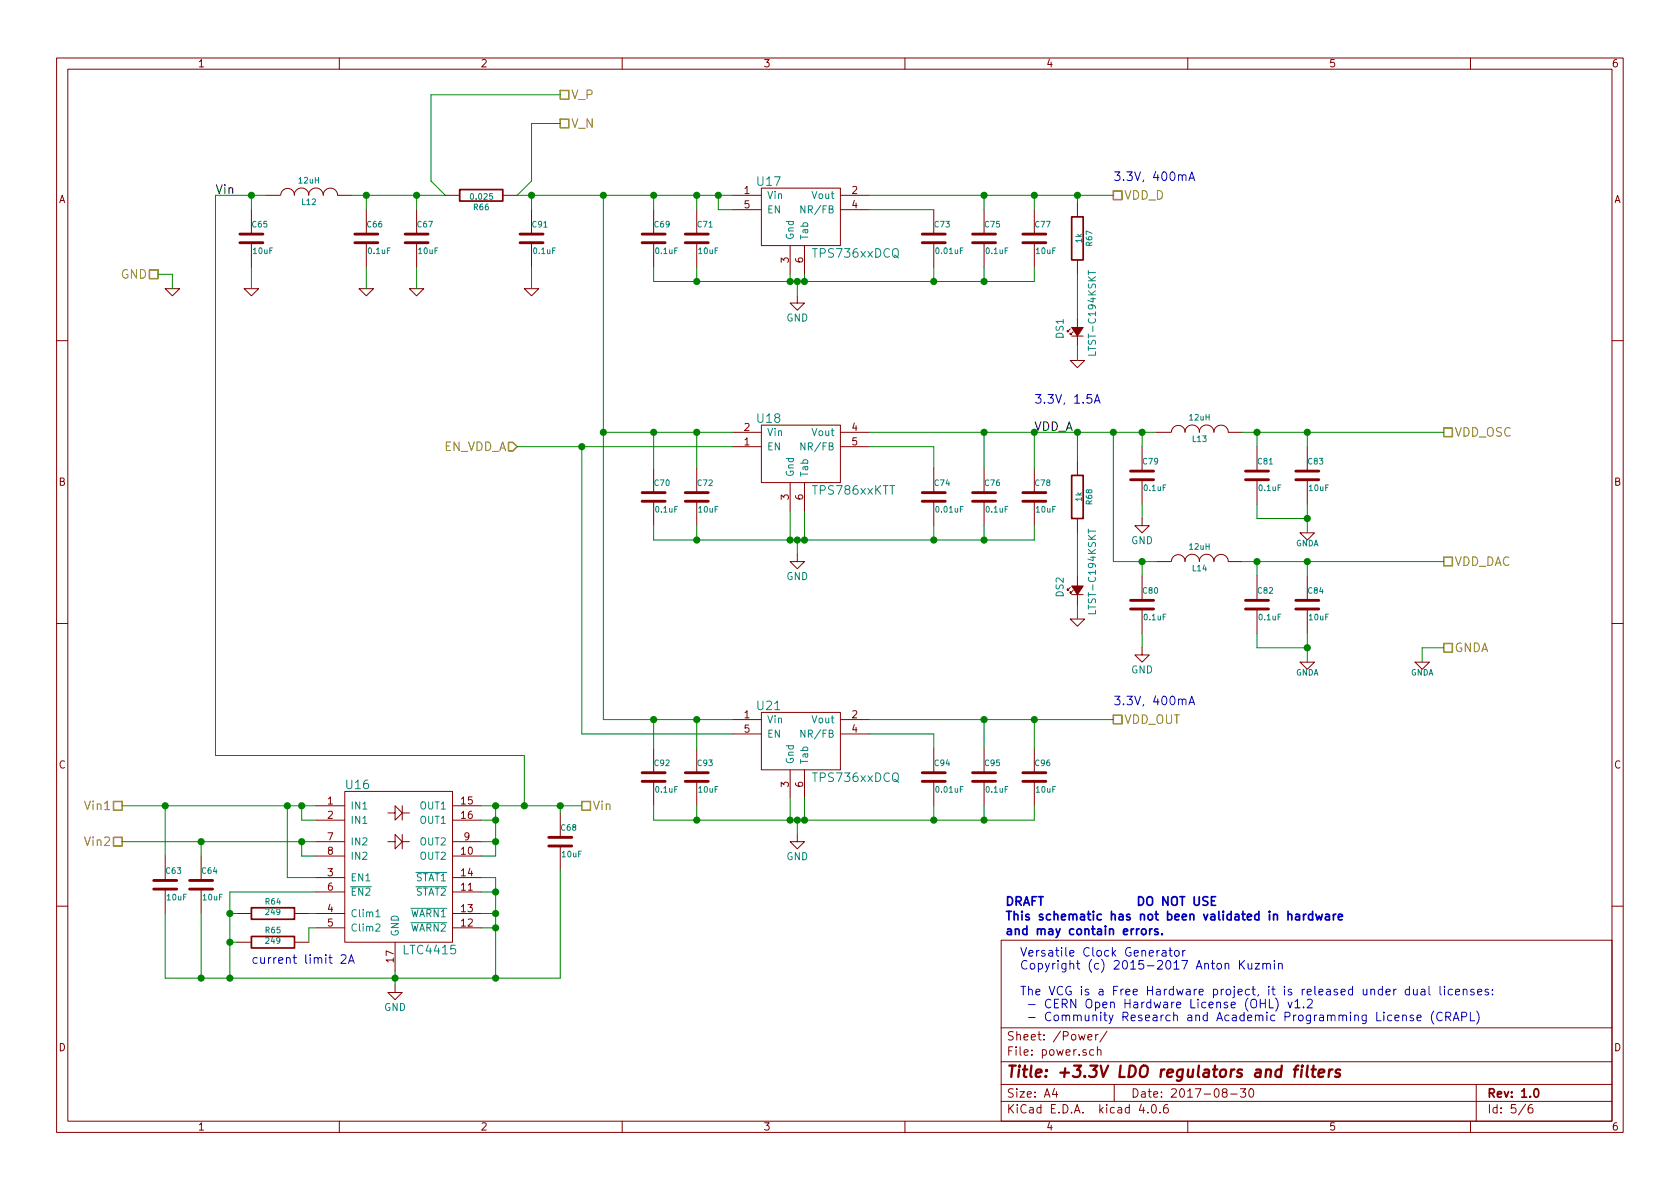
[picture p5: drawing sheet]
EESchema Schematic File Version 2
LIBS:vcg-rescue
LIBS:vcg
LIBS:power
LIBS:device
LIBS:transistors
LIBS:conn
LIBS:linear
LIBS:regul
LIBS:74xx
LIBS:cmos4000
LIBS:adc-dac
LIBS:memory
LIBS:xilinx
LIBS:microcontrollers
LIBS:dsp
LIBS:microchip
LIBS:analog_switches
LIBS:motorola
LIBS:texas
LIBS:intel
LIBS:audio
LIBS:interface
LIBS:digital-audio
LIBS:philips
LIBS:display
LIBS:cypress
LIBS:siliconi
LIBS:opto
LIBS:atmel
LIBS:contrib
LIBS:valves
LIBS:vcg-cache
EELAYER 25 0
EELAYER END
$Descr A4 11693 8268
encoding utf-8
Sheet 5 6
Title "+3.3V LDO regulators and filters"
Date "2017-08-30"
Rev "1.0"
Comp ""
Comment1 ""
Comment2 ""
Comment3 ""
Comment4 ""
$EndDescr
Text Notes 7100 7100 0    60   ~ 0
Versatile Clock Generator\nCopyright (c) 2015-2017 Anton Kuzmin\n\nThe VCG is a Free Hardware project, it is released under dual licenses:\n - CERN Open Hardware License (OHL) v1.2\n - Community Research and Academic Programming License (CRAPL)
$Comp
L INDUCTOR L12
U 1 1
P 2150 1350
F 0 "L12" V 2100 1350 40  0000 C CNN
F 1 "12uH" V 2250 1350 40  0000 C CNN
F 2 "Choke_SMD:Choke_SMD_7.3x7.3_H4.5" H 2150 1350 60  0001 C CNN
F 3 "" H 2150 1350 60  0000 C CNN
	1    2150 1350
	0    -1   -1   0   
$EndComp
$Comp
L C-RESCUE-vcg C65
U 1 1
P 1750 1650
F 0 "C65" H 1750 1750 40  0000 L CNN
F 1 "10uF" H 1756 1565 40  0000 L CNN
F 2 "Capacitors_SMD:C_1210" H 1788 1500 30  0001 C CNN
F 3 "" H 1750 1650 60  0000 C CNN
	1    1750 1650
	1    0    0    -1  
$EndComp
$Comp
L C-RESCUE-vcg C66
U 1 1
P 2550 1650
F 0 "C66" H 2550 1750 40  0000 L CNN
F 1 "0.1uF" H 2556 1565 40  0000 L CNN
F 2 "Capacitors_SMD:C_0603" H 2588 1500 30  0001 C CNN
F 3 "" H 2550 1650 60  0000 C CNN
	1    2550 1650
	1    0    0    -1  
$EndComp
Text HLabel 1100 1900 0    60   UnSpc ~ 0
GND
Wire Wire Line
	1500 1350 1850 1350
Wire Wire Line
	1750 1450 1750 1350
Connection ~ 1750 1350
Wire Wire Line
	2450 1350 3100 1350
Wire Wire Line
	3100 1350 3000 1250
Wire Wire Line
	2550 1350 2550 1450
$Comp
L GND-RESCUE-vcg #PWR83
U 1 1
P 1200 2000
F 0 "#PWR83" H 1200 2000 30  0001 C CNN
F 1 "GND" H 1200 1930 30  0001 C CNN
F 2 "" H 1200 2000 60  0000 C CNN
F 3 "" H 1200 2000 60  0000 C CNN
	1    1200 2000
	1    0    0    -1  
$EndComp
$Comp
L R-RESCUE-vcg R66
U 1 1
P 3350 1350
F 0 "R66" V 3430 1350 40  0000 C CNN
F 1 "0.025" V 3357 1351 40  0000 C CNN
F 2 "Resistors_SMD:R_1206" V 3280 1350 30  0001 C CNN
F 3 "" H 3350 1350 30  0000 C CNN
	1    3350 1350
	0    1    1    0   
$EndComp
Connection ~ 2550 1350
Text HLabel 3900 650  2    60   UnSpc ~ 0
V_P
Text HLabel 3900 850  2    60   UnSpc ~ 0
V_N
Wire Wire Line
	3000 1250 3000 650 
Wire Wire Line
	3000 650  3900 650 
Wire Wire Line
	3600 1350 3700 1250
Wire Wire Line
	3700 1250 3700 850 
Wire Wire Line
	3700 850  3900 850 
$Comp
L C-RESCUE-vcg C67
U 1 1
P 2900 1650
F 0 "C67" H 2900 1750 40  0000 L CNN
F 1 "10uF" H 2906 1565 40  0000 L CNN
F 2 "Capacitors_SMD:C_1210" H 2938 1500 30  0001 C CNN
F 3 "" H 2900 1650 60  0000 C CNN
	1    2900 1650
	1    0    0    -1  
$EndComp
Wire Wire Line
	1100 1900 1200 1900
Wire Wire Line
	1200 1900 1200 2000
$Comp
L GND-RESCUE-vcg #PWR84
U 1 1
P 1750 2000
F 0 "#PWR84" H 1750 2000 30  0001 C CNN
F 1 "GND" H 1750 1930 30  0001 C CNN
F 2 "" H 1750 2000 60  0000 C CNN
F 3 "" H 1750 2000 60  0000 C CNN
	1    1750 2000
	1    0    0    -1  
$EndComp
$Comp
L GND-RESCUE-vcg #PWR85
U 1 1
P 2550 2000
F 0 "#PWR85" H 2550 2000 30  0001 C CNN
F 1 "GND" H 2550 1930 30  0001 C CNN
F 2 "" H 2550 2000 60  0000 C CNN
F 3 "" H 2550 2000 60  0000 C CNN
	1    2550 2000
	1    0    0    -1  
$EndComp
$Comp
L GND-RESCUE-vcg #PWR87
U 1 1
P 2900 2000
F 0 "#PWR87" H 2900 2000 30  0001 C CNN
F 1 "GND" H 2900 1930 30  0001 C CNN
F 2 "" H 2900 2000 60  0000 C CNN
F 3 "" H 2900 2000 60  0000 C CNN
	1    2900 2000
	1    0    0    -1  
$EndComp
Wire Wire Line
	1750 1850 1750 2000
Wire Wire Line
	2550 1850 2550 2000
Wire Wire Line
	2900 1850 2900 2000
Wire Wire Line
	2900 1450 2900 1350
Connection ~ 2900 1350
$Comp
L TPS736xxDCQ U17
U 1 1
P 5550 1450
F 0 "U17" H 5350 1650 60  0000 C CNN
F 1 "TPS736xxDCQ" H 5650 1150 60  0000 L CNN
F 2 "footprints:SOT-223-6" H 5300 1600 60  0001 C CNN
F 3 "" H 5300 1600 60  0000 C CNN
	1    5550 1450
	1    0    0    -1  
$EndComp
Wire Wire Line
	3600 1350 5100 1350
Wire Wire Line
	5000 1350 5000 1450
Wire Wire Line
	5000 1450 5100 1450
Connection ~ 5000 1350
$Comp
L C-RESCUE-vcg C71
U 1 1
P 4850 1650
F 0 "C71" H 4850 1750 40  0000 L CNN
F 1 "10uF" H 4856 1565 40  0000 L CNN
F 2 "Capacitors_SMD:C_1210" H 4888 1500 30  0001 C CNN
F 3 "" H 4850 1650 60  0000 C CNN
	1    4850 1650
	1    0    0    -1  
$EndComp
Wire Wire Line
	4850 1450 4850 1350
Connection ~ 4850 1350
$Comp
L C-RESCUE-vcg C69
U 1 1
P 4550 1650
F 0 "C69" H 4550 1750 40  0000 L CNN
F 1 "0.1uF" H 4556 1565 40  0000 L CNN
F 2 "Capacitors_SMD:C_0603" H 4588 1500 30  0001 C CNN
F 3 "" H 4550 1650 60  0000 C CNN
	1    4550 1650
	1    0    0    -1  
$EndComp
$Comp
L C-RESCUE-vcg C73
U 1 1
P 6500 1650
F 0 "C73" H 6500 1750 40  0000 L CNN
F 1 "0.01uF" H 6506 1565 40  0000 L CNN
F 2 "Capacitors_SMD:C_0603" H 6538 1500 30  0001 C CNN
F 3 "" H 6500 1650 60  0000 C CNN
	1    6500 1650
	1    0    0    -1  
$EndComp
$Comp
L C-RESCUE-vcg C75
U 1 1
P 6850 1650
F 0 "C75" H 6850 1750 40  0000 L CNN
F 1 "0.1uF" H 6856 1565 40  0000 L CNN
F 2 "Capacitors_SMD:C_0603" H 6888 1500 30  0001 C CNN
F 3 "" H 6850 1650 60  0000 C CNN
	1    6850 1650
	1    0    0    -1  
$EndComp
$Comp
L C-RESCUE-vcg C77
U 1 1
P 7200 1650
F 0 "C77" H 7200 1750 40  0000 L CNN
F 1 "10uF" H 7206 1565 40  0000 L CNN
F 2 "Capacitors_SMD:C_1210" H 7238 1500 30  0001 C CNN
F 3 "" H 7200 1650 60  0000 C CNN
	1    7200 1650
	1    0    0    -1  
$EndComp
Text HLabel 7750 1350 2    60   UnSpc ~ 0
VDD_D
Wire Wire Line
	4550 1450 4550 1350
Connection ~ 4550 1350
Wire Wire Line
	4550 1850 4550 1950
Wire Wire Line
	4550 1950 7200 1950
Wire Wire Line
	7200 1950 7200 1850
Wire Wire Line
	6850 1850 6850 1950
Connection ~ 6850 1950
Wire Wire Line
	6500 1850 6500 1950
Connection ~ 6500 1950
Wire Wire Line
	5600 1900 5600 1950
Connection ~ 5600 1950
Wire Wire Line
	5500 1900 5500 1950
Connection ~ 5500 1950
Wire Wire Line
	4850 1850 4850 1950
Connection ~ 4850 1950
Wire Wire Line
	6050 1450 6500 1450
Wire Wire Line
	6050 1350 7750 1350
Wire Wire Line
	7200 1450 7200 1350
Connection ~ 7200 1350
Wire Wire Line
	6850 1450 6850 1350
Connection ~ 6850 1350
Wire Wire Line
	5550 2050 5550 1950
Connection ~ 5550 1950
$Comp
L TPS786xxKTT U18
U 1 1
P 5550 3100
F 0 "U18" H 5350 3300 60  0000 C CNN
F 1 "TPS786xxKTT" H 5650 2800 60  0000 L CNN
F 2 "footprints:TO-263-6Lead" H 5300 3250 60  0001 C CNN
F 3 "" H 5300 3250 60  0000 C CNN
	1    5550 3100
	1    0    0    -1  
$EndComp
Text HLabel 3600 3100 0    60   Input ~ 0
EN_VDD_A
Wire Wire Line
	3600 3100 5100 3100
$Comp
L C-RESCUE-vcg C70
U 1 1
P 4550 3450
F 0 "C70" H 4550 3550 40  0000 L CNN
F 1 "0.1uF" H 4556 3365 40  0000 L CNN
F 2 "Capacitors_SMD:C_0603" H 4588 3300 30  0001 C CNN
F 3 "" H 4550 3450 60  0000 C CNN
	1    4550 3450
	1    0    0    -1  
$EndComp
$Comp
L C-RESCUE-vcg C72
U 1 1
P 4850 3450
F 0 "C72" H 4850 3550 40  0000 L CNN
F 1 "10uF" H 4856 3365 40  0000 L CNN
F 2 "Capacitors_SMD:C_1210" H 4888 3300 30  0001 C CNN
F 3 "" H 4850 3450 60  0000 C CNN
	1    4850 3450
	1    0    0    -1  
$EndComp
Wire Wire Line
	4550 3250 4550 3000
Wire Wire Line
	4850 3000 4850 3250
$Comp
L C-RESCUE-vcg C74
U 1 1
P 6500 3450
F 0 "C74" H 6500 3550 40  0000 L CNN
F 1 "0.01uF" H 6506 3365 40  0000 L CNN
F 2 "Capacitors_SMD:C_0603" H 6538 3300 30  0001 C CNN
F 3 "" H 6500 3450 60  0000 C CNN
	1    6500 3450
	1    0    0    -1  
$EndComp
$Comp
L C-RESCUE-vcg C76
U 1 1
P 6850 3450
F 0 "C76" H 6850 3550 40  0000 L CNN
F 1 "0.1uF" H 6856 3365 40  0000 L CNN
F 2 "Capacitors_SMD:C_0603" H 6888 3300 30  0001 C CNN
F 3 "" H 6850 3450 60  0000 C CNN
	1    6850 3450
	1    0    0    -1  
$EndComp
$Comp
L C-RESCUE-vcg C78
U 1 1
P 7200 3450
F 0 "C78" H 7200 3550 40  0000 L CNN
F 1 "10uF" H 7206 3365 40  0000 L CNN
F 2 "Capacitors_SMD:C_1210" H 7238 3300 30  0001 C CNN
F 3 "" H 7200 3450 60  0000 C CNN
	1    7200 3450
	1    0    0    -1  
$EndComp
Wire Wire Line
	4550 3650 4550 3750
Wire Wire Line
	4550 3750 7200 3750
Wire Wire Line
	7200 3750 7200 3650
Wire Wire Line
	6850 3650 6850 3750
Connection ~ 6850 3750
Wire Wire Line
	6500 3650 6500 3750
Connection ~ 6500 3750
Wire Wire Line
	5600 3550 5600 3750
Connection ~ 5600 3750
Wire Wire Line
	5500 3550 5500 3750
Connection ~ 5500 3750
Wire Wire Line
	4850 3650 4850 3750
Connection ~ 4850 3750
Wire Wire Line
	6050 3100 6500 3100
Wire Wire Line
	6500 3100 6500 3250
Wire Wire Line
	6050 3000 8050 3000
Wire Wire Line
	7200 3000 7200 3250
Wire Wire Line
	6850 3000 6850 3250
Connection ~ 6850 3000
Text Label 7200 3000 0    60   ~ 0
VDD_A
Wire Wire Line
	5550 3850 5550 3750
Connection ~ 5550 3750
$Comp
L INDUCTOR L13
U 1 1
P 8350 3000
F 0 "L13" V 8300 3000 40  0000 C CNN
F 1 "12uH" V 8450 3000 40  0000 C CNN
F 2 "Choke_SMD:Choke_SMD_7.3x7.3_H4.5" H 8350 3000 60  0001 C CNN
F 3 "" H 8350 3000 60  0000 C CNN
	1    8350 3000
	0    -1   -1   0   
$EndComp
$Comp
L C-RESCUE-vcg C79
U 1 1
P 7950 3300
F 0 "C79" H 7950 3400 40  0000 L CNN
F 1 "0.1uF" H 7956 3215 40  0000 L CNN
F 2 "Capacitors_SMD:C_0603" H 7988 3150 30  0001 C CNN
F 3 "" H 7950 3300 60  0000 C CNN
	1    7950 3300
	1    0    0    -1  
$EndComp
$Comp
L C-RESCUE-vcg C81
U 1 1
P 8750 3300
F 0 "C81" H 8750 3400 40  0000 L CNN
F 1 "0.1uF" H 8756 3215 40  0000 L CNN
F 2 "Capacitors_SMD:C_0603" H 8788 3150 30  0001 C CNN
F 3 "" H 8750 3300 60  0000 C CNN
	1    8750 3300
	1    0    0    -1  
$EndComp
$Comp
L C-RESCUE-vcg C83
U 1 1
P 9100 3300
F 0 "C83" H 9100 3400 40  0000 L CNN
F 1 "10uF" H 9106 3215 40  0000 L CNN
F 2 "Capacitors_SMD:C_1210" H 9138 3150 30  0001 C CNN
F 3 "" H 9100 3300 60  0000 C CNN
	1    9100 3300
	1    0    0    -1  
$EndComp
$Comp
L INDUCTOR L14
U 1 1
P 8350 3900
F 0 "L14" V 8300 3900 40  0000 C CNN
F 1 "12uH" V 8450 3900 40  0000 C CNN
F 2 "Choke_SMD:Choke_SMD_7.3x7.3_H4.5" H 8350 3900 60  0001 C CNN
F 3 "" H 8350 3900 60  0000 C CNN
	1    8350 3900
	0    -1   -1   0   
$EndComp
$Comp
L C-RESCUE-vcg C80
U 1 1
P 7950 4200
F 0 "C80" H 7950 4300 40  0000 L CNN
F 1 "0.1uF" H 7956 4115 40  0000 L CNN
F 2 "Capacitors_SMD:C_0603" H 7988 4050 30  0001 C CNN
F 3 "" H 7950 4200 60  0000 C CNN
	1    7950 4200
	1    0    0    -1  
$EndComp
$Comp
L C-RESCUE-vcg C82
U 1 1
P 8750 4200
F 0 "C82" H 8750 4300 40  0000 L CNN
F 1 "0.1uF" H 8756 4115 40  0000 L CNN
F 2 "Capacitors_SMD:C_0603" H 8788 4050 30  0001 C CNN
F 3 "" H 8750 4200 60  0000 C CNN
	1    8750 4200
	1    0    0    -1  
$EndComp
$Comp
L C-RESCUE-vcg C84
U 1 1
P 9100 4200
F 0 "C84" H 9100 4300 40  0000 L CNN
F 1 "10uF" H 9106 4115 40  0000 L CNN
F 2 "Capacitors_SMD:C_1210" H 9138 4050 30  0001 C CNN
F 3 "" H 9100 4200 60  0000 C CNN
	1    9100 4200
	1    0    0    -1  
$EndComp
Wire Wire Line
	8750 3500 8750 3600
Connection ~ 7200 3000
Wire Wire Line
	7750 3000 7750 3900
Wire Wire Line
	7750 3900 8050 3900
Connection ~ 7750 3000
Wire Wire Line
	8750 4400 8750 4500
Wire Wire Line
	9100 4400 9100 4600
Connection ~ 9100 4500
Text HLabel 10050 3000 2    60   UnSpc ~ 0
VDD_OSC
Text HLabel 10050 3900 2    60   UnSpc ~ 0
VDD_DAC
Wire Wire Line
	8650 3000 10050 3000
Wire Wire Line
	8650 3900 10050 3900
Wire Wire Line
	8750 4000 8750 3900
Connection ~ 8750 3900
Wire Wire Line
	9100 4000 9100 3900
Connection ~ 9100 3900
Wire Wire Line
	8750 3100 8750 3000
Connection ~ 8750 3000
$Comp
L GNDA-RESCUE-vcg #PWR96
U 1 1
P 9100 3700
F 0 "#PWR96" H 9100 3700 40  0001 C CNN
F 1 "GNDA" H 9100 3630 40  0000 C CNN
F 2 "" H 9100 3700 60  0000 C CNN
F 3 "" H 9100 3700 60  0000 C CNN
	1    9100 3700
	1    0    0    -1  
$EndComp
$Comp
L GNDA-RESCUE-vcg #PWR97
U 1 1
P 9100 4600
F 0 "#PWR97" H 9100 4600 40  0001 C CNN
F 1 "GNDA" H 9100 4530 40  0000 C CNN
F 2 "" H 9100 4600 60  0000 C CNN
F 3 "" H 9100 4600 60  0000 C CNN
	1    9100 4600
	1    0    0    -1  
$EndComp
Text Notes 7750 1250 0    60   ~ 0
3.3V, 400mA
Text Notes 7200 2800 0    60   ~ 0
3.3V, 1.5A
Text Notes 7000 6500 0    60   ~ 12
DRAFT              DO NOT USE\nThis schematic has not been validated in hardware\nand may contain errors.
$Comp
L R-RESCUE-vcg R67
U 1 1
P 7500 1650
F 0 "R67" V 7580 1650 40  0000 C CNN
F 1 "1k" V 7507 1651 40  0000 C CNN
F 2 "Resistors_SMD:R_0603" V 7430 1650 30  0001 C CNN
F 3 "" H 7500 1650 30  0000 C CNN
	1    7500 1650
	1    0    0    -1  
$EndComp
$Comp
L GND-RESCUE-vcg #PWR92
U 1 1
P 7500 2500
F 0 "#PWR92" H 7500 2500 30  0001 C CNN
F 1 "GND" H 7500 2430 30  0001 C CNN
F 2 "" H 7500 2500 60  0000 C CNN
F 3 "" H 7500 2500 60  0000 C CNN
	1    7500 2500
	1    0    0    -1  
$EndComp
$Comp
L R-RESCUE-vcg R68
U 1 1
P 7500 3450
F 0 "R68" V 7580 3450 40  0000 C CNN
F 1 "1k" V 7507 3451 40  0000 C CNN
F 2 "Resistors_SMD:R_0603" V 7430 3450 30  0001 C CNN
F 3 "" H 7500 3450 30  0000 C CNN
	1    7500 3450
	1    0    0    -1  
$EndComp
$Comp
L GND-RESCUE-vcg #PWR93
U 1 1
P 7500 4300
F 0 "#PWR93" H 7500 4300 30  0001 C CNN
F 1 "GND" H 7500 4230 30  0001 C CNN
F 2 "" H 7500 4300 60  0000 C CNN
F 3 "" H 7500 4300 60  0000 C CNN
	1    7500 4300
	1    0    0    -1  
$EndComp
Wire Wire Line
	7500 1400 7500 1350
Connection ~ 7500 1350
Wire Wire Line
	7500 2400 7500 2500
Wire Wire Line
	7500 3200 7500 3000
Connection ~ 7500 3000
Wire Wire Line
	7500 4200 7500 4300
Wire Wire Line
	7950 3600 7950 3500
Wire Wire Line
	7950 3100 7950 3000
Connection ~ 7950 3000
Wire Wire Line
	9100 3500 9100 3700
Connection ~ 9100 3600
Wire Wire Line
	9100 3100 9100 3000
Connection ~ 9100 3000
Wire Wire Line
	7950 4000 7950 3900
Connection ~ 7950 3900
Wire Wire Line
	7950 4400 7950 4500
$Comp
L LTC4415 U16
U 1 1
P 2400 5500
F 0 "U16" H 2400 5550 60  0000 L CNN
F 1 "LTC4415" H 2800 4400 60  0000 L CNN
F 2 "Housings_SSOP:MSOP-16-1EP_3x4mm_Pitch0.5mm" H 2400 5500 60  0001 C CNN
F 3 "" H 2400 5500 60  0000 C CNN
	1    2400 5500
	1    0    0    -1  
$EndComp
$Comp
L C-RESCUE-vcg C68
U 1 1
P 3900 5850
F 0 "C68" H 3900 5950 40  0000 L CNN
F 1 "10uF" H 3906 5765 40  0000 L CNN
F 2 "Capacitors_SMD:C_1210" H 3938 5700 30  0001 C CNN
F 3 "" H 3900 5850 60  0000 C CNN
	1    3900 5850
	1    0    0    -1  
$EndComp
$Comp
L GND #PWR86
U 1 1
P 2750 6850
F 0 "#PWR86" H 2750 6600 50  0001 C CNN
F 1 "GND" H 2750 6700 50  0000 C CNN
F 2 "" H 2750 6850 50  0000 C CNN
F 3 "" H 2750 6850 50  0000 C CNN
	1    2750 6850
	1    0    0    -1  
$EndComp
Wire Wire Line
	2750 6750 2750 6850
$Comp
L C-RESCUE-vcg C64
U 1 1
P 1400 6150
F 0 "C64" H 1400 6250 40  0000 L CNN
F 1 "10uF" H 1406 6065 40  0000 L CNN
F 2 "Capacitors_SMD:C_1210" H 1438 6000 30  0001 C CNN
F 3 "" H 1400 6150 60  0000 C CNN
	1    1400 6150
	1    0    0    -1  
$EndComp
$Comp
L C-RESCUE-vcg C63
U 1 1
P 1150 6150
F 0 "C63" H 1150 6250 40  0000 L CNN
F 1 "10uF" H 1156 6065 40  0000 L CNN
F 2 "Capacitors_SMD:C_1210" H 1188 6000 30  0001 C CNN
F 3 "" H 1150 6150 60  0000 C CNN
	1    1150 6150
	1    0    0    -1  
$EndComp
Wire Wire Line
	3350 5700 3450 5700
Wire Wire Line
	3450 5600 3450 5950
Wire Wire Line
	3450 5850 3350 5850
Connection ~ 3450 5700
Wire Wire Line
	3450 5950 3350 5950
Connection ~ 3450 5850
Wire Wire Line
	3900 5600 3900 5650
Text Label 1500 1350 0    60   ~ 0
Vin
Text HLabel 4050 5600 2    60   UnSpc ~ 0
Vin
Text HLabel 850  5600 0    60   UnSpc ~ 0
Vin1
Text HLabel 850  5850 0    60   UnSpc ~ 0
Vin2
Wire Wire Line
	850  5600 2200 5600
Wire Wire Line
	2200 5700 2100 5700
Wire Wire Line
	2100 5700 2100 5600
Connection ~ 2100 5600
Wire Wire Line
	850  5850 2200 5850
Wire Wire Line
	2200 5950 2100 5950
Wire Wire Line
	2100 5950 2100 5850
Connection ~ 2100 5850
Wire Wire Line
	1150 5950 1150 5600
Connection ~ 1150 5600
Wire Wire Line
	1400 5950 1400 5850
Connection ~ 1400 5850
$Comp
L R-RESCUE-vcg R64
U 1 1
P 1900 6350
F 0 "R64" V 1980 6350 40  0000 C CNN
F 1 "249" V 1907 6351 40  0000 C CNN
F 2 "Resistors_SMD:R_0603" V 1830 6350 30  0001 C CNN
F 3 "" H 1900 6350 30  0000 C CNN
	1    1900 6350
	0    -1   -1   0   
$EndComp
$Comp
L R-RESCUE-vcg R65
U 1 1
P 1900 6550
F 0 "R65" V 1980 6550 40  0000 C CNN
F 1 "249" V 1907 6551 40  0000 C CNN
F 2 "Resistors_SMD:R_0603" V 1830 6550 30  0001 C CNN
F 3 "" H 1900 6550 30  0000 C CNN
	1    1900 6550
	0    -1   -1   0   
$EndComp
Wire Wire Line
	2200 6100 2000 6100
Wire Wire Line
	2000 6100 2000 5600
Connection ~ 2000 5600
Wire Wire Line
	1150 6350 1150 6800
Wire Wire Line
	1150 6800 3900 6800
Connection ~ 2750 6800
Wire Wire Line
	1400 6350 1400 6800
Connection ~ 1400 6800
Wire Wire Line
	1600 6550 1650 6550
Wire Wire Line
	1600 6200 1600 6800
Connection ~ 1600 6800
Wire Wire Line
	1650 6350 1600 6350
Connection ~ 1600 6550
Wire Wire Line
	2200 6200 1600 6200
Connection ~ 1600 6350
Wire Wire Line
	2150 6350 2200 6350
Wire Wire Line
	2150 6550 2150 6450
Wire Wire Line
	2150 6450 2200 6450
Wire Wire Line
	3900 6800 3900 6050
Wire Wire Line
	3450 6450 3350 6450
Wire Wire Line
	3450 6100 3450 6800
Connection ~ 3450 6800
Wire Wire Line
	3350 6350 3450 6350
Connection ~ 3450 6450
Wire Wire Line
	3350 6200 3450 6200
Connection ~ 3450 6350
Wire Wire Line
	3350 6100 3450 6100
Connection ~ 3450 6200
Text Notes 1750 6700 0    60   ~ 0
current limit 2A
Wire Wire Line
	1500 1350 1500 5250
Text HLabel 10050 4500 2    60   UnSpc ~ 0
GNDA
$Comp
L GNDA-RESCUE-vcg #PWR98
U 1 1
P 9900 4600
F 0 "#PWR98" H 9900 4600 40  0001 C CNN
F 1 "GNDA" H 9900 4530 40  0000 C CNN
F 2 "" H 9900 4600 60  0000 C CNN
F 3 "" H 9900 4600 60  0000 C CNN
	1    9900 4600
	1    0    0    -1  
$EndComp
Wire Wire Line
	10050 4500 9900 4500
Wire Wire Line
	9900 4500 9900 4600
$Comp
L C-RESCUE-vcg C91
U 1 1
P 3700 1650
F 0 "C91" H 3700 1750 40  0000 L CNN
F 1 "0.1uF" H 3706 1565 40  0000 L CNN
F 2 "Capacitors_SMD:C_0603" H 3738 1500 30  0001 C CNN
F 3 "" H 3700 1650 60  0000 C CNN
	1    3700 1650
	1    0    0    -1  
$EndComp
$Comp
L GND-RESCUE-vcg #PWR88
U 1 1
P 3700 2000
F 0 "#PWR88" H 3700 2000 30  0001 C CNN
F 1 "GND" H 3700 1930 30  0001 C CNN
F 2 "" H 3700 2000 60  0000 C CNN
F 3 "" H 3700 2000 60  0000 C CNN
	1    3700 2000
	1    0    0    -1  
$EndComp
Wire Wire Line
	3700 1450 3700 1350
Connection ~ 3700 1350
Wire Wire Line
	3700 1850 3700 2000
$Comp
L Led_Small DS2
U 1 1
P 7500 4100
F 0 "DS2" H 7450 4225 50  0000 L CNN
F 1 "LTST-C194KSKT" H 7325 4000 50  0000 L CNN
F 2 "LEDs:LED_0603" V 7500 4100 50  0001 C CNN
F 3 "" V 7500 4100 50  0000 C CNN
	1    7500 4100
	0    -1   -1   0   
$EndComp
Wire Wire Line
	7500 3700 7500 4000
$Comp
L Led_Small DS1
U 1 1
P 7500 2300
F 0 "DS1" H 7450 2425 50  0000 L CNN
F 1 "LTST-C194KSKT" H 7325 2200 50  0000 L CNN
F 2 "LEDs:LED_0603" V 7500 2300 50  0001 C CNN
F 3 "" V 7500 2300 50  0000 C CNN
	1    7500 2300
	0    -1   -1   0   
$EndComp
Wire Wire Line
	7500 1900 7500 2200
$Comp
L GND #PWR94
U 1 1
P 7950 3600
F 0 "#PWR94" H 7950 3350 50  0001 C CNN
F 1 "GND" H 7950 3450 50  0000 C CNN
F 2 "" H 7950 3600 50  0001 C CNN
F 3 "" H 7950 3600 50  0001 C CNN
	1    7950 3600
	1    0    0    -1  
$EndComp
$Comp
L GND #PWR95
U 1 1
P 7950 4500
F 0 "#PWR95" H 7950 4250 50  0001 C CNN
F 1 "GND" H 7950 4350 50  0000 C CNN
F 2 "" H 7950 4500 50  0001 C CNN
F 3 "" H 7950 4500 50  0001 C CNN
	1    7950 4500
	1    0    0    -1  
$EndComp
Wire Wire Line
	8750 4500 9100 4500
Wire Wire Line
	8750 3600 9100 3600
Wire Wire Line
	3350 5600 4050 5600
Connection ~ 3450 5600
Connection ~ 3900 5600
Wire Wire Line
	4200 1350 4200 5000
Connection ~ 4200 1350
Wire Wire Line
	4200 3000 5100 3000
Connection ~ 4550 3000
Connection ~ 4850 3000
$Comp
L TPS736xxDCQ U21
U 1 1
P 5550 5100
F 0 "U21" H 5350 5300 60  0000 C CNN
F 1 "TPS736xxDCQ" H 5650 4800 60  0000 L CNN
F 2 "footprints:SOT-223-6" H 5300 5250 60  0001 C CNN
F 3 "" H 5300 5250 60  0000 C CNN
	1    5550 5100
	1    0    0    -1  
$EndComp
$Comp
L C-RESCUE-vcg C92
U 1 1
P 4550 5400
F 0 "C92" H 4550 5500 40  0000 L CNN
F 1 "0.1uF" H 4556 5315 40  0000 L CNN
F 2 "Capacitors_SMD:C_0603" H 4588 5250 30  0001 C CNN
F 3 "" H 4550 5400 60  0000 C CNN
	1    4550 5400
	1    0    0    -1  
$EndComp
$Comp
L C-RESCUE-vcg C93
U 1 1
P 4850 5400
F 0 "C93" H 4850 5500 40  0000 L CNN
F 1 "10uF" H 4856 5315 40  0000 L CNN
F 2 "Capacitors_SMD:C_1210" H 4888 5250 30  0001 C CNN
F 3 "" H 4850 5400 60  0000 C CNN
	1    4850 5400
	1    0    0    -1  
$EndComp
$Comp
L C-RESCUE-vcg C94
U 1 1
P 6500 5400
F 0 "C94" H 6500 5500 40  0000 L CNN
F 1 "0.01uF" H 6506 5315 40  0000 L CNN
F 2 "Capacitors_SMD:C_0603" H 6538 5250 30  0001 C CNN
F 3 "" H 6500 5400 60  0000 C CNN
	1    6500 5400
	1    0    0    -1  
$EndComp
$Comp
L C-RESCUE-vcg C95
U 1 1
P 6850 5400
F 0 "C95" H 6850 5500 40  0000 L CNN
F 1 "0.1uF" H 6856 5315 40  0000 L CNN
F 2 "Capacitors_SMD:C_0603" H 6888 5250 30  0001 C CNN
F 3 "" H 6850 5400 60  0000 C CNN
	1    6850 5400
	1    0    0    -1  
$EndComp
$Comp
L C-RESCUE-vcg C96
U 1 1
P 7200 5400
F 0 "C96" H 7200 5500 40  0000 L CNN
F 1 "10uF" H 7206 5315 40  0000 L CNN
F 2 "Capacitors_SMD:C_1210" H 7238 5250 30  0001 C CNN
F 3 "" H 7200 5400 60  0000 C CNN
	1    7200 5400
	1    0    0    -1  
$EndComp
Wire Wire Line
	4200 5000 5100 5000
Connection ~ 4200 3000
Wire Wire Line
	4550 5200 4550 5000
Connection ~ 4550 5000
Wire Wire Line
	4850 5200 4850 5000
Connection ~ 4850 5000
Wire Wire Line
	4050 3100 4050 5100
Wire Wire Line
	4050 5100 5100 5100
Connection ~ 4050 3100
Wire Wire Line
	4550 5600 4550 5700
Wire Wire Line
	4550 5700 7200 5700
Wire Wire Line
	7200 5700 7200 5600
Wire Wire Line
	6850 5600 6850 5700
Connection ~ 6850 5700
Wire Wire Line
	6500 5600 6500 5700
Connection ~ 6500 5700
Wire Wire Line
	4850 5600 4850 5700
Connection ~ 4850 5700
Wire Wire Line
	5500 5550 5500 5700
Connection ~ 5500 5700
Wire Wire Line
	5600 5550 5600 5700
Connection ~ 5600 5700
Wire Wire Line
	6050 5100 6500 5100
Wire Wire Line
	6500 5100 6500 5200
Text HLabel 7750 5000 2    60   UnSpc ~ 0
VDD_OUT
Wire Wire Line
	6050 5000 7750 5000
Wire Wire Line
	7200 5200 7200 5000
Connection ~ 7200 5000
Wire Wire Line
	6850 5200 6850 5000
Connection ~ 6850 5000
Text Notes 7750 4900 0    60   ~ 0
3.3V, 400mA
$Comp
L GND #PWR90
U 1 1
P 5550 3850
F 0 "#PWR90" H 5550 3600 50  0001 C CNN
F 1 "GND" H 5550 3700 50  0000 C CNN
F 2 "" H 5550 3850 50  0001 C CNN
F 3 "" H 5550 3850 50  0001 C CNN
	1    5550 3850
	1    0    0    -1  
$EndComp
$Comp
L GND #PWR89
U 1 1
P 5550 2050
F 0 "#PWR89" H 5550 1800 50  0001 C CNN
F 1 "GND" H 5550 1900 50  0000 C CNN
F 2 "" H 5550 2050 50  0001 C CNN
F 3 "" H 5550 2050 50  0001 C CNN
	1    5550 2050
	1    0    0    -1  
$EndComp
$Comp
L GND #PWR91
U 1 1
P 5550 5800
F 0 "#PWR91" H 5550 5550 50  0001 C CNN
F 1 "GND" H 5550 5650 50  0000 C CNN
F 2 "" H 5550 5800 50  0001 C CNN
F 3 "" H 5550 5800 50  0001 C CNN
	1    5550 5800
	1    0    0    -1  
$EndComp
Wire Wire Line
	5550 5800 5550 5700
Connection ~ 5550 5700
Wire Wire Line
	3650 5600 3650 5250
Wire Wire Line
	3650 5250 1500 5250
Connection ~ 3650 5600
$EndSCHEMATC
